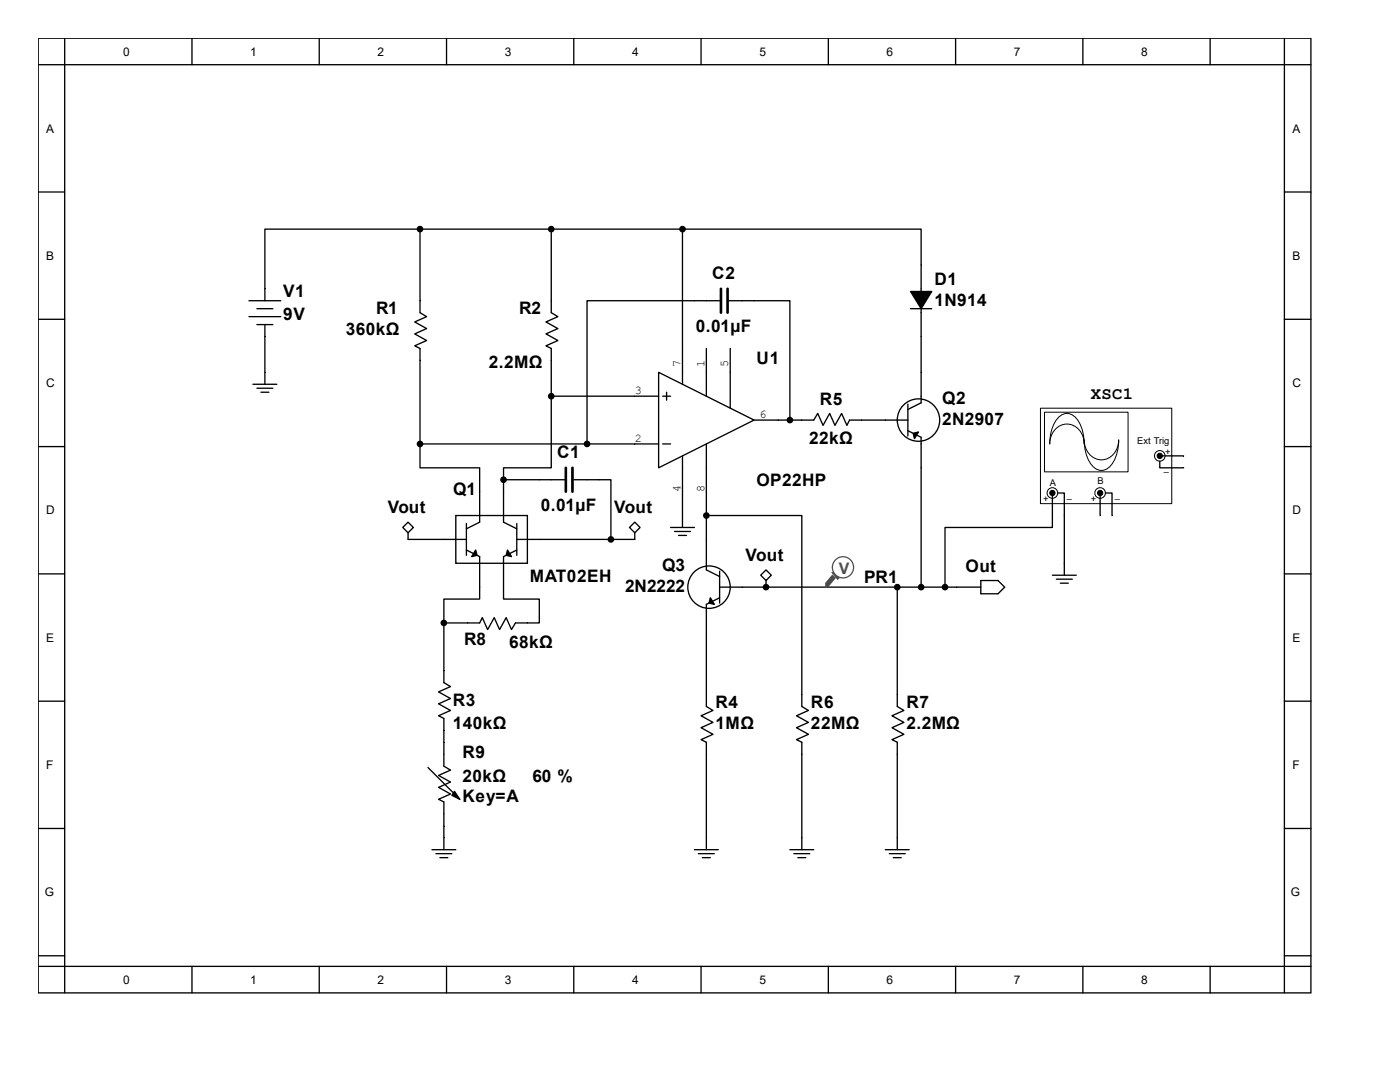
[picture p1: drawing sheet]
<svg xmlns="http://www.w3.org/2000/svg" width="279mm" height="216mm" viewBox="0 0 279 216" stroke-linecap="round" stroke-linejoin="round" font-family="sans-serif">
<g fill="none" stroke="#000" stroke-width=".26">
<path d="M7.6 7.6h254v190.5h-254zM7.6 12.9h254M12.9 7.6v190.5M38.3 7.6v5.3M63.7 7.6v5.3M89.1 7.6v5.3M114.5 7.6v5.3M139.9 7.6v5.3M165.3 7.6v5.3M190.7 7.6v5.3M216.1 7.6v5.3M241.5 7.6v5.3"/>
<path d="M256.3 7.6v190.5M7.6 38.3h5.3M256.3 38.3h5.3M83.8 45.7v16.7l1.3 .8-2.3 1 2.3 1.4-2.3 1 2.3 1.3-2.3 1.1 1 .5v19.1M83.8 45.7h-30.9v14.3M83.8 45.7h52.4M110 45.7v16.7l1.3 .8-2.3 1 2.3 1.4-2.3 1 2.3 1.3-2.3 1.1 1 .5v9.6M136.2 45.7h47.6v34.7l-2.6 1.3M136.2 45.7v31M7.6 63.7h5.3M49.7 60h6.3M49.7 63.2h6.3"/>
<path d="M50.5 76.7h4.7M51.3 61.6h3.2M51.3 64.8h3.2M51.3 77.5h3.2M52.1 78.3h1.6M52.9 64.8v11.9M110 79.1v14.2h-9.5v2.4M110 79.1h21.4M131.4 74.3l19.1 9.5-19.1 9.5zM132.2 79.1h1.6M133 78.3v1.6M141 69.5v9.6"/>
<path d="M143.6 60h-26.4v28.6M145.5 60h12.1v23.8M145.7 69.5v11.9M181.7 61.6h4.2M256.3 63.7h5.3M7.6 89.1h5.3M83.8 88.6v4.7h11.9v10.9l-2.6 1.3M83.8 88.6h47.6M100.5 95.7v8.5l2.6 1.3M100.5 95.7h12.2M114.5 95.7h7.4v11.9M132.2 88.6h1.6"/>
<path d="M136.2 91v14.3M141 88.6v25.1l2.6 1.3M150.5 83.8h11.9l.8-1.3 1.1 2.4 1.3-2.4 1 2.4 1.4-2.4 1 2.4 .5-1.1h11.7M181.2 80.6v6.4M181.2 85.9l2.6 1.4v29.9h-40.2M256.3 89.1h5.3M7.6 114.5h5.3M80.4 105.3l1-1.1 1.1 1.1-1.1 1zM81.4 106.3v1.3h11.7M91 102.9h14.3v9.5h-14.3zM93.1 104.5v6.3M93.1 109.7l2.6 1.4v6.1"/>
<path d="M103.1 104.5v6.3M103.1 109.7l-2.6 1.4v6.1M125.6 105.3l1.1-1.1 1 1.1-1 1zM126.7 106.3v1.3h-23.6M133.8 105.3h4.8M134.6 106h3.2M135.4 106.8h1.6M141 102.9h19v38.1l1.3 .8-2.3 1 2.3 1.3-2.3 1.1 2.3 1.3-2.3 1.1 1 .5v21.4M143.6 119.3l-2.6 1.3v20.4l1.3 .8-2.4 1 2.4 1.3-2.4 1.1 2.4 1.3-2.4 1.1 1.1 .5v21.4M143.6 114v6.3M151.8 114.8l1.1-1.1 1 1.1-1 1zM152.9 117.2h.1"/>
<path d="M152.9 115.8v1.4M179.1 117.2v23.8l1.3 .8-2.4 1 2.4 1.3-2.4 1.1 2.4 1.3-2.4 1.1 1.1 .5v21.4M191 117.2h4.7M195.7 115.8h3.5l1.3 1.4-1.3 1.3h-3.5zM256.3 114.5h5.3M7.6 139.9h5.3M88.6 133.8v2.4l1.3 .8-2.4 1.1 2.4 1.3-2.4 1 2.4 1.4-2.4 1 1.1 .6v9.5l1.3 .8-2.4 1 2.4 1.4-2.4 1 2.4 1.3-2.4 1.1 1.1 .5v9.5M93.3 124.3h2.4l.6-1.1 1 2.4 1.3-2.4 1.1 2.4 1.3-2.4 1.1 2.4 .8-1.3h2.4M256.3 139.9h5.3M85.4 153.1l6.4 6.4M7.6 165.3h5.3M86.2 169.5h4.8"/>
<path d="M87 170.3h3.2M87.8 171.1h1.6M138.6 169.5h4.8M139.4 170.3h3.2M140.2 171.1h1.6M157.6 169.5h4.8M158.4 170.3h3.2M159.2 171.1h1.6M176.7 169.5h4.8M177.5 170.3h3.2M178.3 171.1h1.6M256.3 165.3h5.3"/>
<path d="M7.6 190.7h5.3M7.6 192.8h254M38.3 192.8v5.3M63.7 192.8v5.3M89.1 192.8v5.3M114.5 192.8v5.3M139.9 192.8v5.3M165.3 192.8v5.3M190.7 192.8v5.3M216.1 192.8v5.3M241.5 192.8v5.3M256.3 190.7h5.3"/>
<circle cx="183.3" cy="83.8" r="4.2"/>
<circle cx="141.5" cy="117.2" r="4.2"/>
</g>
<g fill="#000" stroke="#000" stroke-width=".26">
<path d="M181.7 58.2h4.2l-2.1 3.4zM182.2 86.5l1.1-.3-.8 1.3zM94.9 109.7l.3 1.1-1.1 .3zM101.3 109.7l.8 1.4-1.1-.3zM141.8 119.3l.8 1.3-1.1-.3zM90.7 157.9l1.1 1.6-1.6-.8z"/>
<circle cx="83.8" cy="45.7" r=".53"/>
<circle cx="110" cy="45.7" r=".53"/>
<circle cx="136.2" cy="45.7" r=".53"/>
<circle cx="110" cy="79.1" r=".53"/>
<circle cx="83.8" cy="88.6" r=".53"/>
<circle cx="100.5" cy="95.7" r=".53"/>
<circle cx="117.2" cy="88.6" r=".53"/>
<circle cx="157.6" cy="83.8" r=".53"/>
<circle cx="121.9" cy="107.6" r=".53"/>
<circle cx="141" cy="102.9" r=".53"/>
<circle cx="152.9" cy="117.2" r=".53"/>
<circle cx="179.1" cy="117.2" r=".53"/>
<circle cx="183.8" cy="117.2" r=".53"/>
</g>
<path d="M143.9 57.6v4.8M145.2 57.6v4.8M112.9 93.3v4.8M114.2 93.3v4.8" fill="none" stroke="#000" stroke-width=".53"/>
<path d="M207.7 81.5h26.1v19h-26.1z" fill="#fff"/>
<path d="M207.6 81.4h26.2v19.1h-26.2z" fill="none" stroke="#000" stroke-width=".2"/>
<path d="M208.5 82.3h16.6v11.8h-16.6z" fill="#fff"/>
<path d="M208.4 82.3h16.7v11.8h-16.7zM211.2 83.3a2.35 2.35 0 0 1 4 .6 8.3 8.3 0 0 1 1.2 4.7 3.5 3.5 0 0 0-1.7-3.4 3.5 3.5 0 0 0-3.7 .1 4.1 4.1 0 0 0-1.5 3.3 7.8 7.8 0 0 1 1.7-5.3zM216.4 87.8a3.5 3.5 0 0 0 1.6 3.4 3.5 3.5 0 0 0 3.7-.1 4.1 4.1 0 0 0 1.6-3.3 7.2 7.2 0 0 1-2.3 5.7 2.38 2.38 0 0 1-3.4-1.1 8.3 8.3 0 0 1-1.2-4.6z" fill="none" stroke="#000" stroke-width=".2"/>
<g fill="#fff" stroke="#000" stroke-width=".2">
<circle cx="219.6" cy="98.4" r="1.06"/>
<circle cx="210" cy="98.4" r="1.06"/>
<circle cx="231.5" cy="91" r="1.06"/>
</g>
<g fill="none" stroke="#000" stroke-width=".26">
<path d="M210 98.9v6.4h-21.4v11.9M211.1 98.4h1.3v16.4M219.6 98.4v4.5M220.6 98.4h1.3v4.5M231.5 92v1.3h4.7M231.7 91h4.5M95.7 117.2v2.3h-7.1v4.8M100.5 117.2v2.3h7.1v4.8h-2.3M183.8 117.2h7.2M210 114.8h4.8M210.8 115.6h3.2M211.6 116.4h1.6"/>
<path d="M88.6 124.3v9.5M88.6 124.3h4.7"/>
</g>
<g fill="#000" stroke="#000" stroke-width=".2">
<circle cx="210" cy="98.4" r=".53"/>
<circle cx="219.6" cy="98.4" r=".53"/>
<circle cx="231.5" cy="91" r=".53"/>
</g>
<g fill="#000" stroke="#000" stroke-width=".26">
<circle cx="188.6" cy="117.2" r=".53"/>
<circle cx="88.6" cy="124.3" r=".53"/>
</g>
<path d="M166.1 114.8l.6 .5-1.4 1.6-.5 .3v-.8z" fill-rule="evenodd" fill="#505050"/>
<path d="M166.1 114.8l.6 .5-1.4 1.6-.5 .3v-.8z" fill="none" stroke="#505050" stroke-width=".25"/>
<path d="M166.1 114.3h.3l1 1-.2 .3z" fill-rule="evenodd" fill="#505050"/>
<path d="M166.1 114.3h.3l1 1-.2 .3z" fill="none" stroke="#505050" stroke-width=".25"/>
<circle cx="168.2" cy="113.2" r="2.11" fill="#fff"/>
<circle cx="168.2" cy="113.2" r="2.11" fill="none" stroke="#505050" stroke-width=".25"/>
<g font-size="3.4">
<text x="56.5" y="59.2">V1</text>
<text x="142.2" y="55.8">C2</text>
<text x="186.5" y="56.8">D1</text>
<text x="56.5" y="63.9">9V</text>
<text x="75.1" y="62.6">R1</text>
<text x="103.6" y="62.6">R2</text>
<text x="186.5" y="61">1N914</text>
<text x="69" y="66.8">360kΩ</text>
<text x="138.9" y="66.3">0.01µF</text>
<text x="97.6" y="73.4">2.2MΩ</text>
<text x="151" y="72.7">U1</text>
<text x="163.6" y="80.9">R5</text>
<text x="188" y="80.6">Q2</text>
<text x="217.7" y="79.5">XSC1</text>
<text x="161.5" y="88.6">22kΩ</text>
<text x="188" y="84.8">2N2907</text>
<text x="111.2" y="91.4">C1</text>
<text x="90.4" y="98.8">Q1</text>
<text x="151" y="97">OP22HP</text>
<text x="77.4" y="102.3">Vout</text>
<text x="107.9" y="102">0.01µF</text>
<text x="122.6" y="102.3">Vout</text>
<text x="132.2" y="114">Q3</text>
<text x="148.8" y="111.8">Vout</text>
<text x="105.7" y="116.1">MAT02EH</text>
<text x="124.8" y="118.2">2N2222</text>
<text x="172.5" y="116.4">PR1</text>
<text x="192.7" y="114.2">Out</text>
<text x="92.6" y="128.8">R8</text>
<text x="101.6" y="129.3">68kΩ</text>
<text x="90.4" y="140.9">R3</text>
<text x="142.8" y="141.2">R4</text>
<text x="161.8" y="141.2">R6</text>
<text x="180.9" y="141.2">R7</text>
<text x="90.4" y="145.4">140kΩ</text>
<text x="142.8" y="145.4">1MΩ</text>
<text x="161.8" y="145.4">22MΩ</text>
<text x="180.9" y="145.4">2.2MΩ</text>
<text x="92.3" y="151.3">R9</text>
<text x="92.3" y="156">20kΩ</text>
<text x="106.3" y="156">60 %</text>
<text x="92.3" y="159.9">Key=A</text>
</g>
<text font-size="3.2" fill="#505050" x="167.4" y="114.5">V</text>
<g font-size="2.4">
<text x="24.6" y="11.1">0</text>
<text x="50" y="11.1">1</text>
<text x="75.4" y="11.1">2</text>
<text x="100.8" y="11.1">3</text>
<text x="126.2" y="11.1">4</text>
<text x="151.6" y="11.1">5</text>
<text x="177" y="11.1">6</text>
<text x="202.4" y="11.1">7</text>
<text x="227.8" y="11.1">8</text>
<text x="9.2" y="26.5">A</text>
<text x="257.9" y="26.5">A</text>
<text x="9.2" y="51.9">B</text>
<text x="257.9" y="51.9">B</text>
<text x="9.2" y="77.3">C</text>
<text x="135.8" y="73.2" transform="rotate(-90 135.8 73.2)">7</text>
<text x="140.6" y="73.2" transform="rotate(-90 140.6 73.2)">1</text>
<text x="145.3" y="73.2" transform="rotate(-90 145.3 73.2)">5</text>
<text x="257.9" y="77.3">C</text>
<text x="126.7" y="78.7">3</text>
<text x="151.6" y="83.4">6</text>
<text x="126.7" y="88.2">2</text>
<text x="135.8" y="98.1" transform="rotate(-90 135.8 98.1)">4</text>
<text x="140.6" y="98.1" transform="rotate(-90 140.6 98.1)">8</text>
<text x="9.2" y="102.7">D</text>
<text x="257.9" y="102.7">D</text>
<text x="9.2" y="128.1">E</text>
<text x="257.9" y="128.1">E</text>
<text x="9.2" y="153.5">F</text>
<text x="257.9" y="153.5">F</text>
<text x="8.9" y="178.9">G</text>
<text x="257.6" y="178.9">G</text>
<text x="24.6" y="196.3">0</text>
<text x="50" y="196.3">1</text>
<text x="75.4" y="196.3">2</text>
<text x="100.8" y="196.3">3</text>
<text x="126.2" y="196.3">4</text>
<text x="151.6" y="196.3">5</text>
<text x="177" y="196.3">6</text>
<text x="202.4" y="196.3">7</text>
<text x="227.8" y="196.3">8</text>
</g>
<g font-size="1.9">
<text x="226.9" y="88.7">Ext Trig</text>
<text x="232.2" y="94">_</text>
<text x="232.5" y="90.8">+</text>
<text x="208.2" y="100.1">+</text>
<text x="209.5" y="96.9">A</text>
<text x="212.9" y="99.3">_</text>
<text x="217.7" y="100.1">+</text>
<text x="219" y="96.6">B</text>
<text x="222.5" y="99.3">_</text>
</g>
</svg>
